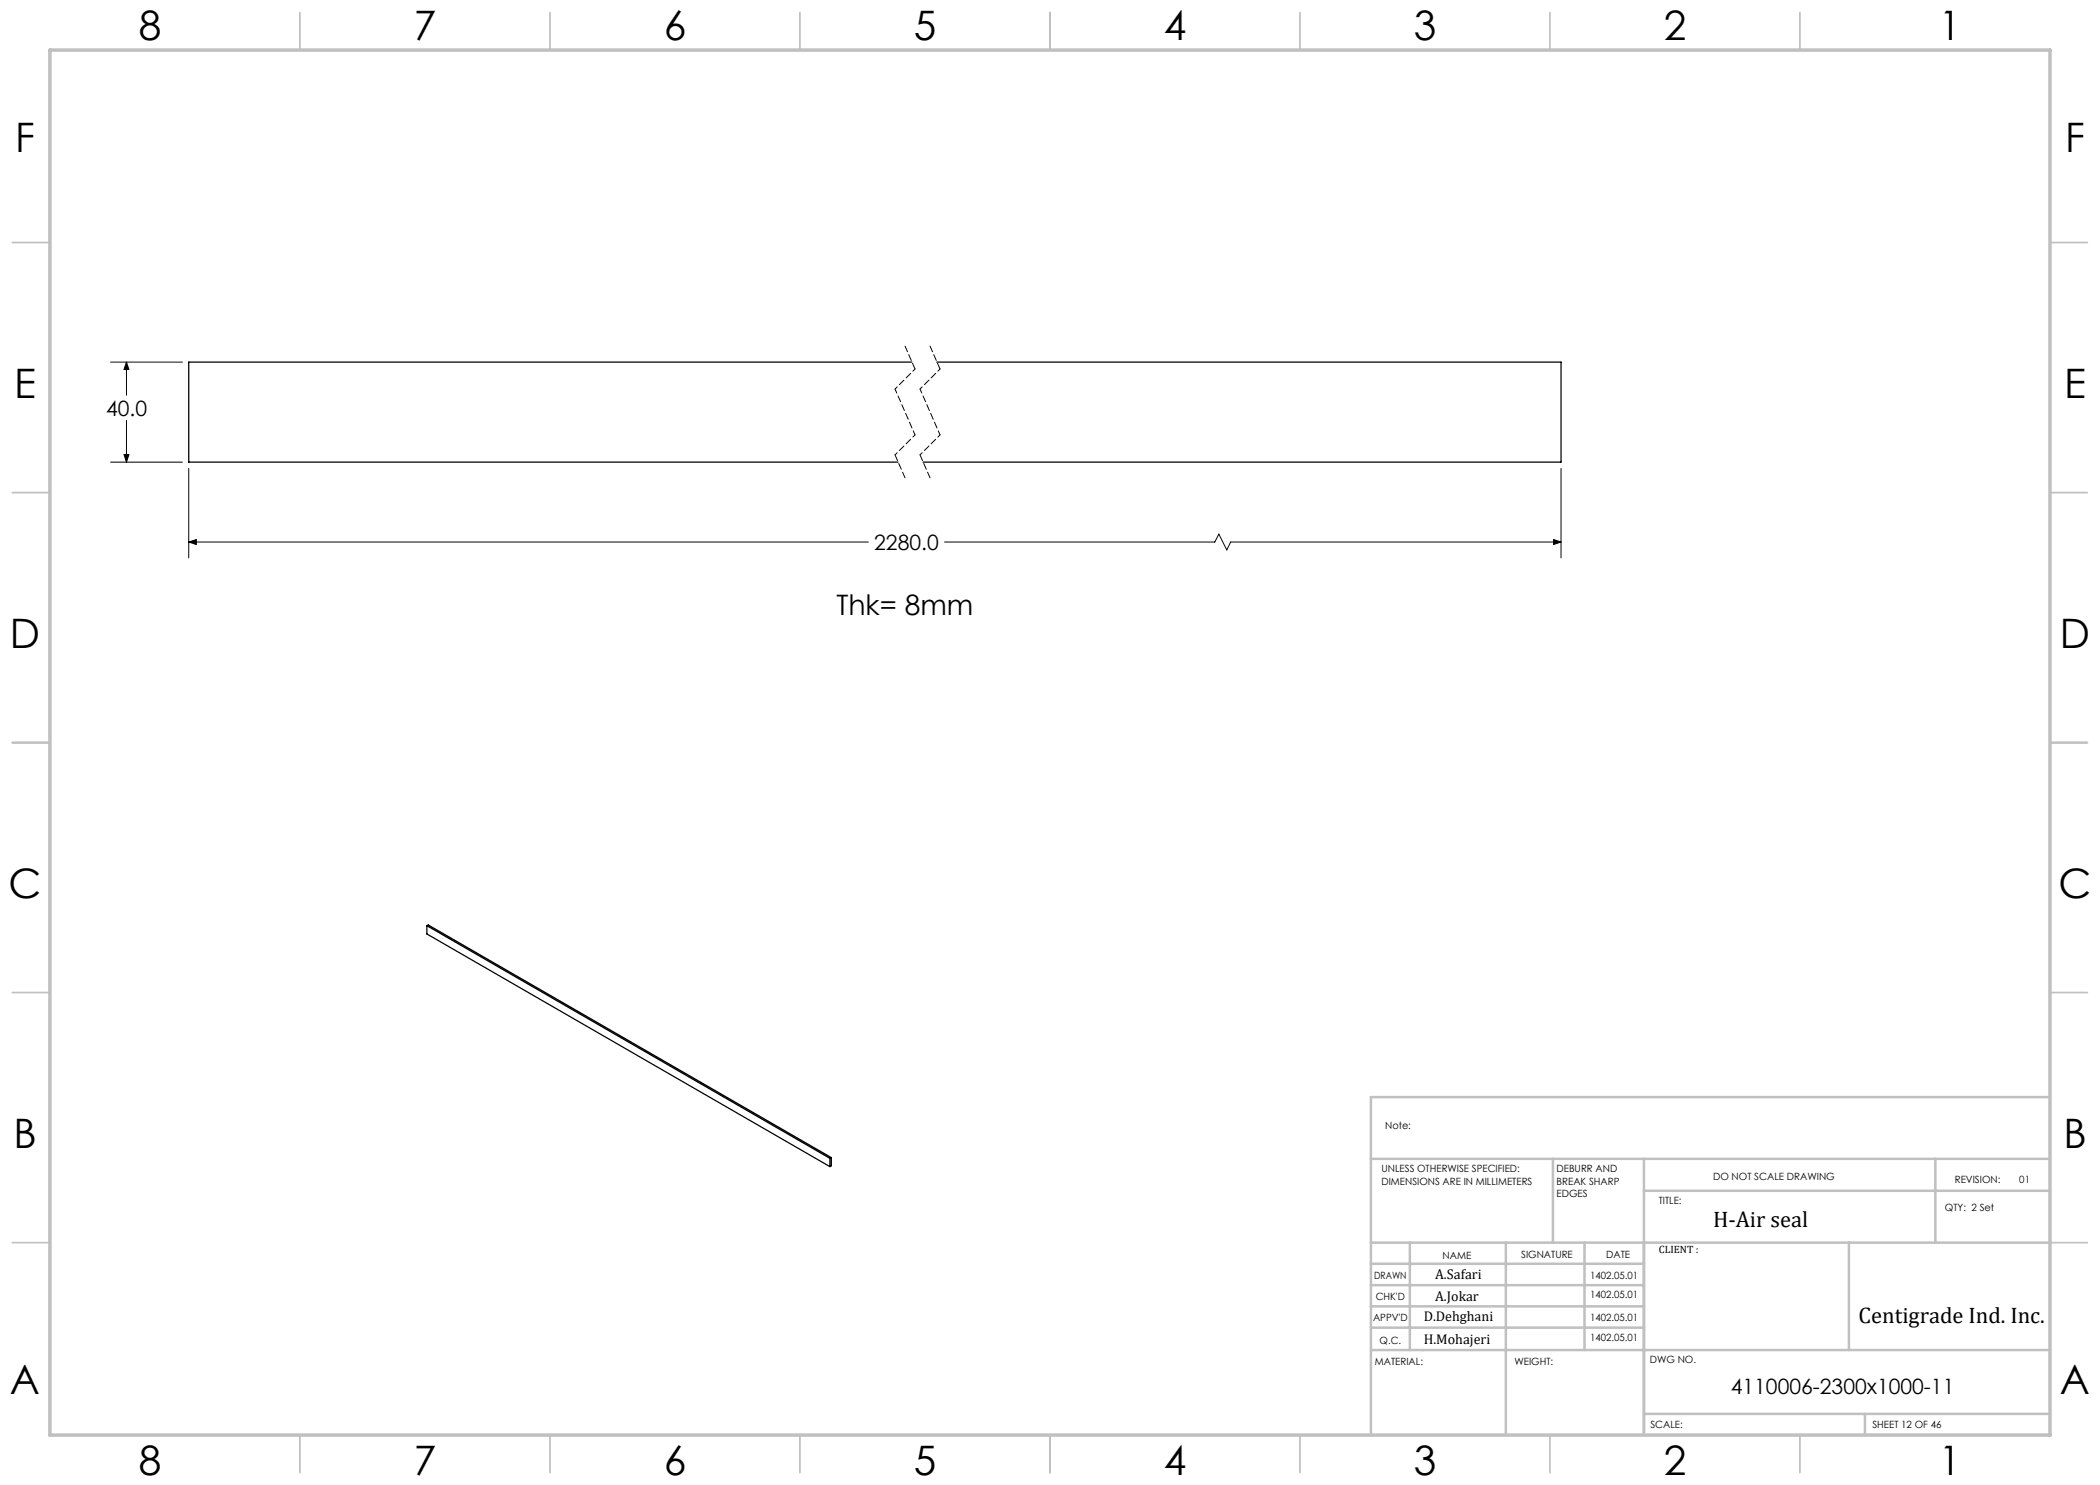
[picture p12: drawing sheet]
<svg xmlns="http://www.w3.org/2000/svg" width="420mm" height="297mm" viewBox="0 0 420 297" stroke-linecap="round" stroke-linejoin="round" font-family="sans-serif">
<path d="M22.1 72.4h14.4M25.3 72.4l.5 1.5h-1zM25.3 72.4v6.7M22.1 92.4h14.4M24.8 90.9h1l-.5 1.5zM25.3 84.1v8.3M37.7 93.7v17.9M312.2 93.7v17.9M37.7 108.4l1.6-.5v1zM37.7 108.4h136M188.9 108.4h54.1l.8-1.6 1.6 3.2 .7-1.6h66.1M310.7 107.9l1.5 .5-1.5 .5z" fill="none" stroke="#000" stroke-width=".2"/>
<path d="M181 69.2l2 4.6M186 69.2l2 4.6M179 91l2 4.6M184 91l2 4.6" fill="none" stroke="#000" stroke-width=".2" stroke-dasharray="1.3 .6"/>
<path d="M183 73.8l-4 4M188 73.8l-4 4M183 87l-4 4M188 87l-4 4" fill="none" stroke="#000" stroke-width=".2" stroke-dasharray="1.3 .6" stroke-dashoffset=".7"/>
<path d="M179 77.8l4 9.2M184 77.8l4 9.2" fill="none" stroke="#000" stroke-width=".2" stroke-dasharray="1.3 .6" stroke-dashoffset=".4"/>
<g fill="none" stroke="#c0c0c0" stroke-width=".35">
<path d="M60 2.5v7.5M110 2.5v7.5M160 2.5v7.5M210 2.5v7.5M260 2.5v7.5M310 2.5v7.5M360 2.5v7.5M2.5 48.5h7.5M410 48.5h7.5M2.5 98.5h7.5M410 98.5h7.5M2.5 148.5h7.5"/>
<path d="M410 148.5h7.5M2.5 198.5h7.5M410 198.5h7.5M2.5 248.5h7.5M410 248.5h7.5M60 287v7.5M110 287v7.5M160 287v7.5M210 287v7.5M260 287v7.5M310 287v7.5M360 287v7.5"/>
</g>
<g fill="none" stroke="#c0c0c0" stroke-width=".5">
<path d="M410 219.4h-135.8v67.4M274.2 231.8h135.8M310.6 231.8v16.7M328.8 231.8v55.2M328.8 238.2h81.2M387.1 231.8v16.7M274.2 248.5h135.8M274.2 257h54.6M274.2 252.8h54.6M282 248.5v21.5M301.2 248.5v38.3M316.9 248.5v21.5"/>
<path d="M369.8 248.5v21.5M274.2 265.5h54.6M274.2 261.3h54.6M274.2 270h135.8M328.8 282.8h81.2M373 282.8v4.2"/>
</g>
<path d="M10 10h400v277h-400z" fill="none" stroke="#c0c0c0" stroke-width=".7"/>
<path d="M37.7 108.4l1.6-.5v1zM310.7 107.9l1.5 .5-1.5 .5zM24.8 90.9h1l-.5 1.5zM25.3 72.4l.5 1.5h-1z" fill="#000"/>
<path d="M182.4 72.4h-144.7v20h141.9M187.4 72.4h124.8v20h-127.6M85.4 185.1l80.6 46.6M85.4 185.1l.3-.1 80.6 46.5M85.4 185.1v1.7l80.6 46.5M166 231.7v1.6M166.3 231.5l-.3 .2M166.3 231.5v1.6l-.3 .2" fill="none" stroke="#000" stroke-width=".25"/>
<g font-size="8.1">
<text x="27.8" y="8">8</text>
<text x="82.8" y="8">7</text>
<text x="132.8" y="8">6</text>
<text x="182.8" y="8">5</text>
<text x="232.8" y="8">4</text>
<text x="282.8" y="8">3</text>
<text x="332.8" y="8">2</text>
<text x="387.8" y="8">1</text>
<text x="3" y="30.4">F</text>
<text x="413" y="30.4">F</text>
<text x="2.8" y="79.6">E</text>
<text x="412.8" y="79.6">E</text>
<text x="2" y="129.6">D</text>
<text x="412" y="129.6">D</text>
<text x="1.7" y="179.6">C</text>
<text x="411.7" y="179.6">C</text>
<text x="2.7" y="229.6">B</text>
<text x="412.7" y="229.6">B</text>
<text x="2" y="278.9">A</text>
<text x="412" y="278.9">A</text>
<text x="27.8" y="295">8</text>
<text x="82.8" y="295">7</text>
<text x="132.8" y="295">6</text>
<text x="182.8" y="295">5</text>
<text x="232.8" y="295">4</text>
<text x="282.8" y="295">3</text>
<text x="332.8" y="295">2</text>
<text x="387.8" y="295">1</text>
</g>
<text font-size="5.6" x="167.3" y="123">Thk= 8mm</text>
<g font-size="4.5">
<text x="342.6" y="245.3">H-Air seal</text>
<text x="371.7" y="264.6">Centigrade Ind. Inc.</text>
</g>
<g font-size="4.2">
<text x="21.2" y="83.2">40.0</text>
<text x="174.9" y="110">2280.0</text>
<text x="346.2" y="278.8">4110006-2300x1000-11</text>
</g>
<g font-size="2.8">
<text x="287" y="255.9">A.Safari</text>
<text x="287" y="260.1">A.Jokar</text>
<text x="284.7" y="264.2">D.Dehghani</text>
<text x="284.7" y="268.7">H.Mohajeri</text>
</g>
<text font-size="2.1" x="331.8" y="250.7">CLIENT :</text>
<g font-size="2">
<text x="277" y="225.8">Note:</text>
<text x="276.3" y="234.5">UNLESS OTHERWISE SPECIFIED:</text>
<text x="276.3" y="237">DIMENSIONS ARE IN MILLIMETERS</text>
<text x="311.3" y="234.5">DEBURR AND</text>
<text x="311.3" y="237">BREAK SHARP</text>
<text x="311.3" y="239.5">EDGES</text>
<text x="342.6" y="236">DO NOT SCALE DRAWING</text>
<text x="391" y="236.6">REVISION:</text>
<text x="403.9" y="236.6">01</text>
<text x="331.8" y="240.8">TITLE:</text>
<text x="389" y="242.2">QTY: 2 Set</text>
<text x="288.5" y="251.7">NAME</text>
<text x="304.2" y="251.7">SIGNATURE</text>
<text x="321.2" y="251.7">DATE</text>
<text x="274.8" y="255.9">DRAWN</text>
<text x="318" y="255.9">1402.05.01</text>
<text x="275.1" y="260.1">CHK'D</text>
<text x="318" y="259.6">1402.05.01</text>
<text x="274.6" y="264.2">APPV'D</text>
<text x="275.9" y="268.7">Q.C.</text>
<text x="318" y="264.2">1402.05.01</text>
<text x="318" y="268.2">1402.05.01</text>
<text x="275" y="273">MATERIAL:</text>
<text x="302.9" y="273">WEIGHT:</text>
<text x="330" y="272.5">DWG NO.</text>
<text x="330.1" y="285.6">SCALE:</text>
<text x="374.5" y="285.6">SHEET 12 OF 46</text>
</g>
</svg>
